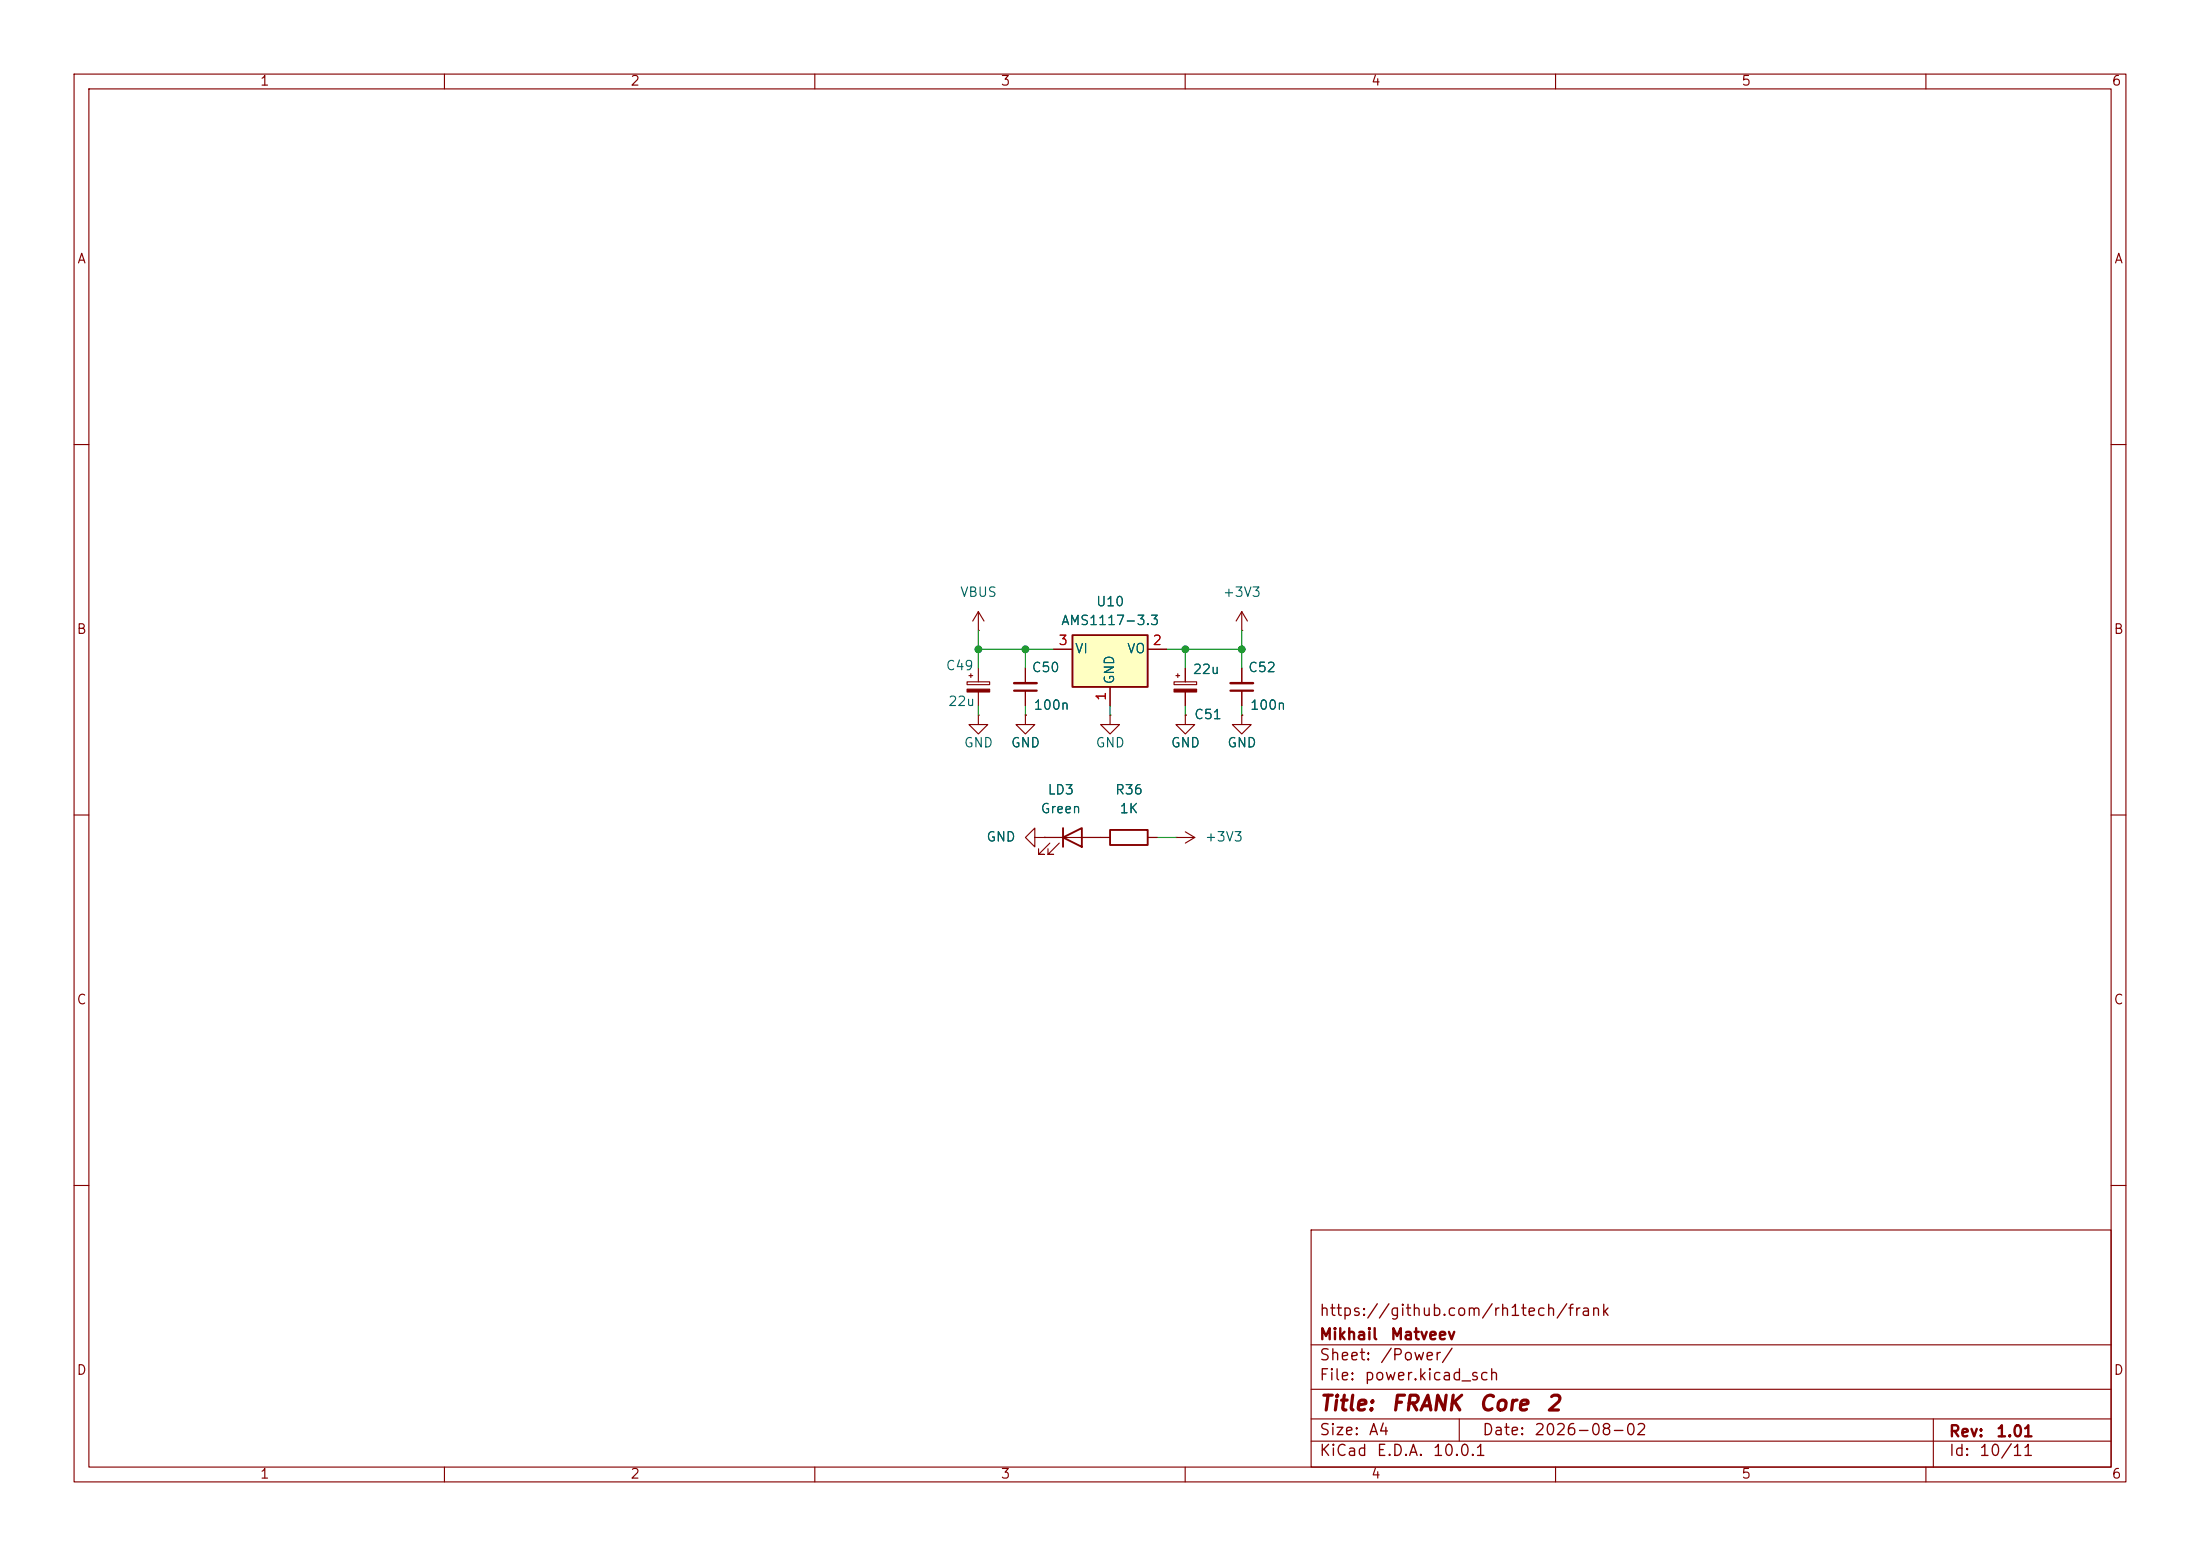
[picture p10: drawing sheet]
(kicad_sch
 (version 20260306)
 (generator "eeschema")
 (generator_version "10.0")
 (paper "A4")
 (title_block
  (title "${NAME}")
  (date "${DATE}")
  (rev "${VERSION}")
  (company "Mikhail Matveev")
  (comment 1 "https://github.com/rh1tech/frank"))
 (lib_symbols
  (symbol "FRANK:+3V3"
   (power global)
   (pin_numbers (hide yes))
   (pin_names
    (offset 0) (hide yes)) (exclude_from_sim no) (in_bom yes) (on_board yes)
   (in_pos_files yes)
   (duplicate_pin_numbers_are_jumpers no)
   (property "Reference" "#PWR" (at 0 -3.81 0) (show_name no) (do_not_autoplace no) (hide yes) (effects (font (size 1.27 1.27))))
   (property "Value" "+3V3" (at 0 3.556 0) (show_name no) (do_not_autoplace no) (effects (font (size 1.27 1.27))))
   (property "Footprint" "" (at 0 0 0) (show_name no) (do_not_autoplace no) (hide yes) (effects (font (size 1.27 1.27))))
   (property "Datasheet" "" (at 0 0 0) (show_name no) (do_not_autoplace no) (hide yes) (effects (font (size 1.27 1.27))))
   (property "Description" "Power symbol creates a global label with name \"+3V3\"" (at 0 0 0) (show_name no) (do_not_autoplace no) (hide yes) (effects (font (size 1.27 1.27))))
   (symbol "+3V3_0_1"
    (polyline (pts (xy -0.762 1.27) (xy 0 2.54)) (stroke (width 0) (type default)) (fill (type none)))
    (polyline (pts (xy 0 2.54) (xy 0.762 1.27)) (stroke (width 0) (type default)) (fill (type none)))
    (polyline (pts (xy 0 0) (xy 0 2.54)) (stroke (width 0) (type default)) (fill (type none))))
   (symbol "+3V3_1_1"
    (pin power_in line (at 0 0 90) (length 0) (name "" (effects (font (size 1.27 1.27)))) (number "1" (effects (font (size 1.27 1.27))))))
   (embedded_fonts no))
  (symbol "FRANK:AMS1117-3.3"
   (pin_names
    (offset 0.254)) (exclude_from_sim no) (in_bom yes) (on_board yes)
   (in_pos_files yes)
   (duplicate_pin_numbers_are_jumpers no)
   (property "Reference" "U" (at -3.81 3.175 0) (show_name no) (do_not_autoplace no) (effects (font (size 1.27 1.27))))
   (property "Value" "AMS1117-3.3" (at 0 3.175 0) (show_name no) (do_not_autoplace no) (effects (font (size 1.27 1.27)) (justify left)))
   (property "Footprint" "FRANK:SOT-89-3" (at 0 5.08 0) (show_name no) (do_not_autoplace no) (hide yes) (effects (font (size 1.27 1.27))))
   (property "Datasheet" "http://www.advanced-monolithic.com/pdf/ds1117.pdf" (at 2.54 -6.35 0) (show_name no) (do_not_autoplace no) (hide yes) (effects (font (size 1.27 1.27))))
   (property "Description" "1A Low Dropout regulator, positive, 3.3V fixed output, SOT-89" (at 0 0 0) (show_name no) (do_not_autoplace no) (hide yes) (effects (font (size 1.27 1.27))))
   (symbol "AMS1117-3.3_0_1"
    (rectangle (start -5.08 -5.08) (end 5.08 1.905) (stroke (width 0.254) (type default)) (fill (type background))))
   (symbol "AMS1117-3.3_1_1"
    (pin power_in line (at 0 -7.62 90) (length 2.54) (name "GND" (effects (font (size 1.27 1.27)))) (number "1" (effects (font (size 1.27 1.27)))))
    (pin power_out line (at 7.62 0 180) (length 2.54) (name "VO" (effects (font (size 1.27 1.27)))) (number "2" (effects (font (size 1.27 1.27)))))
    (pin power_in line (at -7.62 0 0) (length 2.54) (name "VI" (effects (font (size 1.27 1.27)))) (number "3" (effects (font (size 1.27 1.27))))))
   (embedded_fonts no))
  (symbol "FRANK:C_Polarized_Small"
   (pin_numbers (hide yes))
   (pin_names
    (offset 0.254) (hide yes)) (exclude_from_sim no) (in_bom yes) (on_board yes)
   (in_pos_files yes)
   (duplicate_pin_numbers_are_jumpers no)
   (property "Reference" "C" (at 0.254 1.778 0) (show_name no) (do_not_autoplace no) (effects (font (size 1.27 1.27)) (justify left)))
   (property "Value" "C_Polarized_Small" (at 0.254 -2.032 0) (show_name no) (do_not_autoplace no) (effects (font (size 1.27 1.27)) (justify left)))
   (property "Footprint" "" (at 0 0 0) (show_name no) (do_not_autoplace no) (hide yes) (effects (font (size 1.27 1.27))))
   (property "Datasheet" "" (at 0 0 0) (show_name no) (do_not_autoplace no) (hide yes) (effects (font (size 1.27 1.27))))
   (property "Description" "Polarized capacitor, small symbol" (at 0 0 0) (show_name no) (do_not_autoplace no) (hide yes) (effects (font (size 1.27 1.27))))
   (symbol "C_Polarized_Small_0_1"
    (rectangle (start -1.524 0.6858) (end 1.524 0.3048) (stroke (width 0) (type default)) (fill (type none)))
    (rectangle (start -1.524 -0.3048) (end 1.524 -0.6858) (stroke (width 0) (type default)) (fill (type outline)))
    (polyline (pts (xy -1.27 1.524) (xy -0.762 1.524)) (stroke (width 0) (type default)) (fill (type none)))
    (polyline (pts (xy -1.016 1.27) (xy -1.016 1.778)) (stroke (width 0) (type default)) (fill (type none))))
   (symbol "C_Polarized_Small_1_1"
    (pin passive line (at 0 2.54 270) (length 1.8542) (name "" (effects (font (size 1.27 1.27)))) (number "1" (effects (font (size 1.27 1.27)))))
    (pin passive line (at 0 -2.54 90) (length 1.8542) (name "" (effects (font (size 1.27 1.27)))) (number "2" (effects (font (size 1.27 1.27))))))
   (embedded_fonts no))
  (symbol "FRANK:C_Small"
   (pin_numbers (hide yes))
   (pin_names
    (offset 0.254) (hide yes)) (exclude_from_sim no) (in_bom yes) (on_board yes)
   (in_pos_files yes)
   (duplicate_pin_numbers_are_jumpers no)
   (property "Reference" "C" (at 0.254 1.778 0) (show_name no) (do_not_autoplace no) (effects (font (size 1.27 1.27)) (justify left)))
   (property "Value" "C_Small" (at 0.254 -2.032 0) (show_name no) (do_not_autoplace no) (effects (font (size 1.27 1.27)) (justify left)))
   (property "Footprint" "" (at 0 0 0) (show_name no) (do_not_autoplace no) (hide yes) (effects (font (size 1.27 1.27))))
   (property "Datasheet" "" (at 0 0 0) (show_name no) (do_not_autoplace no) (hide yes) (effects (font (size 1.27 1.27))))
   (property "Description" "Unpolarized capacitor, small symbol" (at 0 0 0) (show_name no) (do_not_autoplace no) (hide yes) (effects (font (size 1.27 1.27))))
   (symbol "C_Small_0_1"
    (polyline (pts (xy -1.524 0.508) (xy 1.524 0.508)) (stroke (width 0.3048) (type default)) (fill (type none)))
    (polyline (pts (xy -1.524 -0.508) (xy 1.524 -0.508)) (stroke (width 0.3302) (type default)) (fill (type none))))
   (symbol "C_Small_1_1"
    (pin passive line (at 0 2.54 270) (length 2.032) (name "" (effects (font (size 1.27 1.27)))) (number "1" (effects (font (size 1.27 1.27)))))
    (pin passive line (at 0 -2.54 90) (length 2.032) (name "" (effects (font (size 1.27 1.27)))) (number "2" (effects (font (size 1.27 1.27))))))
   (embedded_fonts no))
  (symbol "FRANK:GND"
   (power global)
   (pin_numbers (hide yes))
   (pin_names
    (offset 0) (hide yes)) (exclude_from_sim no) (in_bom yes) (on_board yes)
   (in_pos_files yes)
   (duplicate_pin_numbers_are_jumpers no)
   (property "Reference" "#PWR" (at 0 -6.35 0) (show_name no) (do_not_autoplace no) (hide yes) (effects (font (size 1.27 1.27))))
   (property "Value" "GND" (at 0 -3.81 0) (show_name no) (do_not_autoplace no) (effects (font (size 1.27 1.27))))
   (property "Footprint" "" (at 0 0 0) (show_name no) (do_not_autoplace no) (hide yes) (effects (font (size 1.27 1.27))))
   (property "Datasheet" "" (at 0 0 0) (show_name no) (do_not_autoplace no) (hide yes) (effects (font (size 1.27 1.27))))
   (property "Description" "Power symbol creates a global label with name \"GND\" , ground" (at 0 0 0) (show_name no) (do_not_autoplace no) (hide yes) (effects (font (size 1.27 1.27))))
   (symbol "GND_0_1"
    (polyline (pts (xy 0 0) (xy 0 -1.27) (xy 1.27 -1.27) (xy 0 -2.54) (xy -1.27 -1.27) (xy 0 -1.27)) (stroke (width 0) (type default)) (fill (type none))))
   (symbol "GND_1_1"
    (pin power_in line (at 0 0 270) (length 0) (name "" (effects (font (size 1.27 1.27)))) (number "1" (effects (font (size 1.27 1.27))))))
   (embedded_fonts no))
  (symbol "FRANK:LED"
   (pin_numbers (hide yes))
   (pin_names
    (offset 1.016) (hide yes)) (exclude_from_sim no) (in_bom yes) (on_board yes)
   (in_pos_files yes)
   (duplicate_pin_numbers_are_jumpers no)
   (property "Reference" "D" (at 0 2.54 0) (show_name no) (do_not_autoplace no) (effects (font (size 1.27 1.27))))
   (property "Value" "LED" (at 0 -2.54 0) (show_name no) (do_not_autoplace no) (effects (font (size 1.27 1.27))))
   (property "Footprint" "" (at 0 0 0) (show_name no) (do_not_autoplace no) (hide yes) (effects (font (size 1.27 1.27))))
   (property "Datasheet" "" (at 0 0 0) (show_name no) (do_not_autoplace no) (hide yes) (effects (font (size 1.27 1.27))))
   (property "Description" "Light emitting diode" (at 0 0 0) (show_name no) (do_not_autoplace no) (hide yes) (effects (font (size 1.27 1.27))))
   (property "Sim.Pins" "1=K 2=A" (at 0 0 0) (show_name no) (do_not_autoplace no) (hide yes) (effects (font (size 1.27 1.27))))
   (symbol "LED_0_1"
    (polyline (pts (xy -3.048 -0.762) (xy -4.572 -2.286) (xy -3.81 -2.286) (xy -4.572 -2.286) (xy -4.572 -1.524)) (stroke (width 0) (type default)) (fill (type none)))
    (polyline (pts (xy -1.778 -0.762) (xy -3.302 -2.286) (xy -2.54 -2.286) (xy -3.302 -2.286) (xy -3.302 -1.524)) (stroke (width 0) (type default)) (fill (type none)))
    (polyline (pts (xy -1.27 0) (xy 1.27 0)) (stroke (width 0) (type default)) (fill (type none)))
    (polyline (pts (xy -1.27 -1.27) (xy -1.27 1.27)) (stroke (width 0.254) (type default)) (fill (type none)))
    (polyline (pts (xy 1.27 -1.27) (xy 1.27 1.27) (xy -1.27 0) (xy 1.27 -1.27)) (stroke (width 0.254) (type default)) (fill (type none))))
   (symbol "LED_1_1"
    (pin passive line (at -3.81 0 0) (length 2.54) (name "K" (effects (font (size 1.27 1.27)))) (number "1" (effects (font (size 1.27 1.27)))))
    (pin passive line (at 3.81 0 180) (length 2.54) (name "A" (effects (font (size 1.27 1.27)))) (number "2" (effects (font (size 1.27 1.27))))))
   (embedded_fonts no))
  (symbol "FRANK:R"
   (pin_numbers (hide yes))
   (pin_names
    (offset 0)) (exclude_from_sim no) (in_bom yes) (on_board yes)
   (in_pos_files yes)
   (duplicate_pin_numbers_are_jumpers no)
   (property "Reference" "R" (at 2.032 0 90) (show_name no) (do_not_autoplace no) (effects (font (size 1.27 1.27))))
   (property "Value" "R" (at 0 0 90) (show_name no) (do_not_autoplace no) (effects (font (size 1.27 1.27))))
   (property "Footprint" "" (at -1.778 0 90) (show_name no) (do_not_autoplace no) (hide yes) (effects (font (size 1.27 1.27))))
   (property "Datasheet" "" (at 0 0 0) (show_name no) (do_not_autoplace no) (hide yes) (effects (font (size 1.27 1.27))))
   (property "Description" "Resistor" (at 0 0 0) (show_name no) (do_not_autoplace no) (hide yes) (effects (font (size 1.27 1.27))))
   (symbol "R_0_1"
    (rectangle (start -1.016 -2.54) (end 1.016 2.54) (stroke (width 0.254) (type default)) (fill (type none))))
   (symbol "R_1_1"
    (pin passive line (at 0 3.81 270) (length 1.27) (name "" (effects (font (size 1.27 1.27)))) (number "1" (effects (font (size 1.27 1.27)))))
    (pin passive line (at 0 -3.81 90) (length 1.27) (name "" (effects (font (size 1.27 1.27)))) (number "2" (effects (font (size 1.27 1.27))))))
   (embedded_fonts no))
  (symbol "FRANK:VBUS"
   (power global)
   (pin_numbers (hide yes))
   (pin_names
    (offset 0) (hide yes)) (exclude_from_sim no) (in_bom yes) (on_board yes)
   (in_pos_files yes)
   (duplicate_pin_numbers_are_jumpers no)
   (property "Reference" "#PWR" (at 0 -3.81 0) (show_name no) (do_not_autoplace no) (hide yes) (effects (font (size 1.27 1.27))))
   (property "Value" "VBUS" (at 0 3.556 0) (show_name no) (do_not_autoplace no) (effects (font (size 1.27 1.27))))
   (property "Footprint" "" (at 0 0 0) (show_name no) (do_not_autoplace no) (hide yes) (effects (font (size 1.27 1.27))))
   (property "Datasheet" "" (at 0 0 0) (show_name no) (do_not_autoplace no) (hide yes) (effects (font (size 1.27 1.27))))
   (property "Description" "Power symbol creates a global label with name \"VBUS\"" (at 0 0 0) (show_name no) (do_not_autoplace no) (hide yes) (effects (font (size 1.27 1.27))))
   (symbol "VBUS_0_1"
    (polyline (pts (xy -0.762 1.27) (xy 0 2.54)) (stroke (width 0) (type default)) (fill (type none)))
    (polyline (pts (xy 0 2.54) (xy 0.762 1.27)) (stroke (width 0) (type default)) (fill (type none)))
    (polyline (pts (xy 0 0) (xy 0 2.54)) (stroke (width 0) (type default)) (fill (type none))))
   (symbol "VBUS_1_1"
    (pin power_in line (at 0 0 90) (length 0) (name "" (effects (font (size 1.27 1.27)))) (number "1" (effects (font (size 1.27 1.27))))))
   (embedded_fonts no)))
 (junction
  (at 138.43 87.63)
  (diameter 0)
  (color 0 0 0 0))
 (junction
  (at 167.64 87.63)
  (diameter 0)
  (color 0 0 0 0))
 (junction
  (at 160.02 87.63)
  (diameter 0)
  (color 0 0 0 0))
 (junction
  (at 132.08 87.63)
  (diameter 0)
  (color 0 0 0 0))
 (wire
  (pts (xy 167.64 96.52) (xy 167.64 95.25))
  (stroke (width 0) (type default)))
 (wire
  (pts (xy 138.43 87.63) (xy 142.24 87.63))
  (stroke (width 0) (type default)))
 (wire
  (pts (xy 138.43 90.17) (xy 138.43 87.63))
  (stroke (width 0) (type default)))
 (wire
  (pts (xy 149.86 96.52) (xy 149.86 95.25))
  (stroke (width 0) (type default)))
 (wire
  (pts (xy 167.64 85.09) (xy 167.64 87.63))
  (stroke (width 0) (type default)))
 (wire
  (pts (xy 160.02 90.17) (xy 160.02 87.63))
  (stroke (width 0) (type default)))
 (wire
  (pts (xy 160.02 87.63) (xy 157.48 87.63))
  (stroke (width 0) (type default)))
 (wire
  (pts (xy 132.08 85.09) (xy 132.08 87.63))
  (stroke (width 0) (type default)))
 (wire
  (pts (xy 156.21 113.03) (xy 158.75 113.03))
  (stroke (width 0) (type default)))
 (wire
  (pts (xy 132.08 90.17) (xy 132.08 87.63))
  (stroke (width 0) (type default)))
 (wire
  (pts (xy 138.43 96.52) (xy 138.43 95.25))
  (stroke (width 0) (type default)))
 (wire
  (pts (xy 160.02 96.52) (xy 160.02 95.25))
  (stroke (width 0) (type default)))
 (wire
  (pts (xy 167.64 90.17) (xy 167.64 87.63))
  (stroke (width 0) (type default)))
 (wire
  (pts (xy 160.02 87.63) (xy 167.64 87.63))
  (stroke (width 0) (type default)))
 (wire
  (pts (xy 132.08 87.63) (xy 138.43 87.63))
  (stroke (width 0) (type default)))
 (wire
  (pts (xy 132.08 96.52) (xy 132.08 95.25))
  (stroke (width 0) (type default)))
 (symbol
  (lib_id "FRANK:GND")
  (at 140.97 113.03 270)
  (unit 1)
  (body_style 1)
  (exclude_from_sim no)
  (in_bom yes)
  (on_board yes)
  (in_pos_files yes)
  (dnp no)
  (fields_autoplaced yes)
  (property "Reference" "#PWR092" (at 134.62 113.03 0) (hide yes) (show_name no) (do_not_autoplace no) (effects (font (size 1.27 1.27))))
  (property "Value" "GND" (at 137.16 113.0299 90) (show_name no) (do_not_autoplace no) (effects (font (size 1.27 1.27)) (justify right)))
  (property "Footprint" "" (at 140.97 113.03 0) (hide yes) (show_name no) (do_not_autoplace no) (effects (font (size 1.27 1.27))))
  (property "Datasheet" "" (at 140.97 113.03 0) (hide yes) (show_name no) (do_not_autoplace no) (effects (font (size 1.27 1.27))))
  (property "Description" "Power symbol creates a global label with name \"GND\" , ground" (at 140.97 113.03 0) (hide yes) (show_name no) (do_not_autoplace no) (effects (font (size 1.27 1.27))))
  (pin "1"))
 (symbol
  (lib_id "FRANK:GND")
  (at 167.64 96.52 0)
  (unit 1)
  (body_style 1)
  (exclude_from_sim no)
  (in_bom yes)
  (on_board yes)
  (in_pos_files yes)
  (dnp no)
  (property "Reference" "#PWR097" (at 167.64 102.87 0) (hide yes) (show_name no) (do_not_autoplace no) (effects (font (size 1.27 1.27))))
  (property "Value" "GND" (at 167.64 100.33 0) (show_name no) (do_not_autoplace no) (effects (font (size 1.27 1.27))))
  (property "Footprint" "" (at 167.64 96.52 0) (hide yes) (show_name no) (do_not_autoplace no) (effects (font (size 1.27 1.27))))
  (property "Datasheet" "" (at 167.64 96.52 0) (hide yes) (show_name no) (do_not_autoplace no) (effects (font (size 1.27 1.27))))
  (property "Description" "Power symbol creates a global label with name \"GND\" , ground" (at 167.64 96.52 0) (hide yes) (show_name no) (do_not_autoplace no) (effects (font (size 1.27 1.27))))
  (pin "1"))
 (symbol
  (lib_id "FRANK:GND")
  (at 149.86 96.52 0)
  (unit 1)
  (body_style 1)
  (exclude_from_sim no)
  (in_bom yes)
  (on_board yes)
  (in_pos_files yes)
  (dnp no)
  (property "Reference" "#PWR093" (at 149.86 102.87 0) (hide yes) (show_name no) (do_not_autoplace no) (effects (font (size 1.27 1.27))))
  (property "Value" "GND" (at 149.86 100.33 0) (show_name no) (do_not_autoplace no) (effects (font (size 1.27 1.27))))
  (property "Footprint" "" (at 149.86 96.52 0) (hide yes) (show_name no) (do_not_autoplace no) (effects (font (size 1.27 1.27))))
  (property "Datasheet" "" (at 149.86 96.52 0) (hide yes) (show_name no) (do_not_autoplace no) (effects (font (size 1.27 1.27))))
  (property "Description" "Power symbol creates a global label with name \"GND\" , ground" (at 149.86 96.52 0) (hide yes) (show_name no) (do_not_autoplace no) (effects (font (size 1.27 1.27))))
  (pin "1"))
 (symbol
  (lib_id "FRANK:C_Polarized_Small")
  (at 132.08 92.71 0)
  (unit 1)
  (body_style 1)
  (exclude_from_sim no)
  (in_bom yes)
  (on_board yes)
  (in_pos_files yes)
  (dnp no)
  (property "Reference" "C49" (at 129.54 89.916 0) (show_name no) (do_not_autoplace no) (effects (font (size 1.27 1.27))))
  (property "Value" "22u" (at 129.794 94.742 0) (show_name no) (do_not_autoplace no) (effects (font (size 1.27 1.27))))
  (property "Footprint" "FRANK:CP_EIA-3528-12_Kemet-T" (at 132.08 92.71 0) (hide yes) (show_name no) (do_not_autoplace no) (effects (font (size 1.27 1.27))))
  (property "Datasheet" "" (at 132.08 92.71 0) (hide yes) (show_name no) (do_not_autoplace no) (effects (font (size 1.27 1.27))))
  (property "Description" "Polarized capacitor, small symbol" (at 132.08 92.71 0) (hide yes) (show_name no) (do_not_autoplace no) (effects (font (size 1.27 1.27))))
  (property "AliExpress" "https://www.aliexpress.com/item/33008008276.html" (at 132.08 92.71 0) (hide yes) (show_name no) (do_not_autoplace no) (effects (font (size 1.27 1.27))))
  (property "Availability" "" (at 132.08 92.71 0) (show_name no) (do_not_autoplace no) (effects (font (size 1.27 1.27))))
  (property "Check_prices" "" (at 132.08 92.71 0) (show_name no) (do_not_autoplace no) (effects (font (size 1.27 1.27))))
  (property "Description_1" "" (at 132.08 92.71 0) (show_name no) (do_not_autoplace no) (effects (font (size 1.27 1.27))))
  (property "MF" "" (at 132.08 92.71 0) (show_name no) (do_not_autoplace no) (effects (font (size 1.27 1.27))))
  (property "MP" "" (at 132.08 92.71 0) (show_name no) (do_not_autoplace no) (effects (font (size 1.27 1.27))))
  (property "Package" "" (at 132.08 92.71 0) (show_name no) (do_not_autoplace no) (effects (font (size 1.27 1.27))))
  (property "Price" "" (at 132.08 92.71 0) (show_name no) (do_not_autoplace no) (effects (font (size 1.27 1.27))))
  (property "SnapEDA_Link" "" (at 132.08 92.71 0) (show_name no) (do_not_autoplace no) (effects (font (size 1.27 1.27))))
  (pin "1")
  (pin "2"))
 (symbol
  (lib_id "FRANK:C_Polarized_Small")
  (at 160.02 92.71 0)
  (unit 1)
  (body_style 1)
  (exclude_from_sim no)
  (in_bom yes)
  (on_board yes)
  (in_pos_files yes)
  (dnp no)
  (property "Reference" "C51" (at 163.068 96.52 0) (show_name no) (do_not_autoplace no) (effects (font (size 1.27 1.27))))
  (property "Value" "22u" (at 162.814 90.424 0) (show_name no) (do_not_autoplace no) (effects (font (size 1.27 1.27))))
  (property "Footprint" "FRANK:CP_EIA-3528-12_Kemet-T" (at 160.02 92.71 0) (hide yes) (show_name no) (do_not_autoplace no) (effects (font (size 1.27 1.27))))
  (property "Datasheet" "" (at 160.02 92.71 0) (hide yes) (show_name no) (do_not_autoplace no) (effects (font (size 1.27 1.27))))
  (property "Description" "Polarized capacitor, small symbol" (at 160.02 92.71 0) (hide yes) (show_name no) (do_not_autoplace no) (effects (font (size 1.27 1.27))))
  (property "AliExpress" "https://www.aliexpress.com/item/33008008276.html" (at 160.02 92.71 0) (hide yes) (show_name no) (do_not_autoplace no) (effects (font (size 1.27 1.27))))
  (property "Availability" "" (at 160.02 92.71 0) (show_name no) (do_not_autoplace no) (effects (font (size 1.27 1.27))))
  (property "Check_prices" "" (at 160.02 92.71 0) (show_name no) (do_not_autoplace no) (effects (font (size 1.27 1.27))))
  (property "Description_1" "" (at 160.02 92.71 0) (show_name no) (do_not_autoplace no) (effects (font (size 1.27 1.27))))
  (property "MF" "" (at 160.02 92.71 0) (show_name no) (do_not_autoplace no) (effects (font (size 1.27 1.27))))
  (property "MP" "" (at 160.02 92.71 0) (show_name no) (do_not_autoplace no) (effects (font (size 1.27 1.27))))
  (property "Package" "" (at 160.02 92.71 0) (show_name no) (do_not_autoplace no) (effects (font (size 1.27 1.27))))
  (property "Price" "" (at 160.02 92.71 0) (show_name no) (do_not_autoplace no) (effects (font (size 1.27 1.27))))
  (property "SnapEDA_Link" "" (at 160.02 92.71 0) (show_name no) (do_not_autoplace no) (effects (font (size 1.27 1.27))))
  (pin "1")
  (pin "2"))
 (symbol
  (lib_id "FRANK:C_Small")
  (at 138.43 92.71 0)
  (mirror x)
  (unit 1)
  (body_style 1)
  (exclude_from_sim no)
  (in_bom yes)
  (on_board yes)
  (in_pos_files yes)
  (dnp no)
  (property "Reference" "C50" (at 139.192 90.17 0) (show_name no) (do_not_autoplace no) (effects (font (size 1.27 1.27)) (justify left)))
  (property "Value" "100n" (at 139.446 95.25 0) (show_name no) (do_not_autoplace no) (effects (font (size 1.27 1.27)) (justify left)))
  (property "Footprint" "FRANK:C_0603_1608Metric" (at 138.43 92.71 0) (hide yes) (show_name no) (do_not_autoplace no) (effects (font (size 1.27 1.27))))
  (property "Datasheet" "" (at 138.43 92.71 0) (hide yes) (show_name no) (do_not_autoplace no) (effects (font (size 1.27 1.27))))
  (property "Description" "Unpolarized capacitor, small symbol" (at 138.43 92.71 0) (hide yes) (show_name no) (do_not_autoplace no) (effects (font (size 1.27 1.27))))
  (property "AliExpress" "https://www.aliexpress.com/item/33008008276.html" (at 138.43 92.71 0) (hide yes) (show_name no) (do_not_autoplace no) (effects (font (size 1.27 1.27))))
  (property "Attrition Qty" "" (at 138.43 92.71 90) (hide yes) (show_name no) (do_not_autoplace no) (effects (font (size 1.27 1.27))))
  (property "Category" "" (at 138.43 92.71 90) (hide yes) (show_name no) (do_not_autoplace no) (effects (font (size 1.27 1.27))))
  (property "Class" "" (at 138.43 92.71 90) (hide yes) (show_name no) (do_not_autoplace no) (effects (font (size 1.27 1.27))))
  (property "Crystal Type" "" (at 138.43 92.71 90) (hide yes) (show_name no) (do_not_autoplace no) (effects (font (size 1.27 1.27))))
  (property "Frequency" "" (at 138.43 92.71 90) (hide yes) (show_name no) (do_not_autoplace no) (effects (font (size 1.27 1.27))))
  (property "Frequency Stability" "" (at 138.43 92.71 90) (hide yes) (show_name no) (do_not_autoplace no) (effects (font (size 1.27 1.27))))
  (property "Frequency Tolerance" "" (at 138.43 92.71 90) (hide yes) (show_name no) (do_not_autoplace no) (effects (font (size 1.27 1.27))))
  (property "Load Capacitance" "" (at 138.43 92.71 90) (hide yes) (show_name no) (do_not_autoplace no) (effects (font (size 1.27 1.27))))
  (property "Manufacturer" "" (at 138.43 92.71 90) (hide yes) (show_name no) (do_not_autoplace no) (effects (font (size 1.27 1.27))))
  (property "Minimum Qty" "" (at 138.43 92.71 90) (hide yes) (show_name no) (do_not_autoplace no) (effects (font (size 1.27 1.27))))
  (property "Normal Temperature Frequency Tolerance" "" (at 138.43 92.71 90) (hide yes) (show_name no) (do_not_autoplace no) (effects (font (size 1.27 1.27))))
  (property "Operating Temperature" "" (at 138.43 92.71 90) (hide yes) (show_name no) (do_not_autoplace no) (effects (font (size 1.27 1.27))))
  (property "Part" "" (at 138.43 92.71 90) (hide yes) (show_name no) (do_not_autoplace no) (effects (font (size 1.27 1.27))))
  (property "Process" "" (at 138.43 92.71 90) (hide yes) (show_name no) (do_not_autoplace no) (effects (font (size 1.27 1.27))))
  (property "Stock" "" (at 138.43 92.71 90) (hide yes) (show_name no) (do_not_autoplace no) (effects (font (size 1.27 1.27))))
  (property "Type" "" (at 138.43 92.71 90) (hide yes) (show_name no) (do_not_autoplace no) (effects (font (size 1.27 1.27))))
  (pin "1")
  (pin "2"))
 (symbol
  (lib_id "FRANK:GND")
  (at 160.02 96.52 0)
  (unit 1)
  (body_style 1)
  (exclude_from_sim no)
  (in_bom yes)
  (on_board yes)
  (in_pos_files yes)
  (dnp no)
  (property "Reference" "#PWR095" (at 160.02 102.87 0) (hide yes) (show_name no) (do_not_autoplace no) (effects (font (size 1.27 1.27))))
  (property "Value" "GND" (at 160.02 100.33 0) (show_name no) (do_not_autoplace no) (effects (font (size 1.27 1.27))))
  (property "Footprint" "" (at 160.02 96.52 0) (hide yes) (show_name no) (do_not_autoplace no) (effects (font (size 1.27 1.27))))
  (property "Datasheet" "" (at 160.02 96.52 0) (hide yes) (show_name no) (do_not_autoplace no) (effects (font (size 1.27 1.27))))
  (property "Description" "Power symbol creates a global label with name \"GND\" , ground" (at 160.02 96.52 0) (hide yes) (show_name no) (do_not_autoplace no) (effects (font (size 1.27 1.27))))
  (pin "1"))
 (symbol
  (lib_id "FRANK:+3V3")
  (at 158.75 113.03 270)
  (unit 1)
  (body_style 1)
  (exclude_from_sim no)
  (in_bom yes)
  (on_board yes)
  (in_pos_files yes)
  (dnp no)
  (fields_autoplaced yes)
  (property "Reference" "#PWR094" (at 154.94 113.03 0) (hide yes) (show_name no) (do_not_autoplace no) (effects (font (size 1.27 1.27))))
  (property "Value" "+3V3" (at 162.56 113.0299 90) (show_name no) (do_not_autoplace no) (effects (font (size 1.27 1.27)) (justify left)))
  (property "Footprint" "" (at 158.75 113.03 0) (hide yes) (show_name no) (do_not_autoplace no) (effects (font (size 1.27 1.27))))
  (property "Datasheet" "" (at 158.75 113.03 0) (hide yes) (show_name no) (do_not_autoplace no) (effects (font (size 1.27 1.27))))
  (property "Description" "Power symbol creates a global label with name \"+3V3\"" (at 158.75 113.03 0) (hide yes) (show_name no) (do_not_autoplace no) (effects (font (size 1.27 1.27))))
  (pin "1"))
 (symbol
  (lib_id "FRANK:GND")
  (at 138.43 96.52 0)
  (unit 1)
  (body_style 1)
  (exclude_from_sim no)
  (in_bom yes)
  (on_board yes)
  (in_pos_files yes)
  (dnp no)
  (property "Reference" "#PWR091" (at 138.43 102.87 0) (hide yes) (show_name no) (do_not_autoplace no) (effects (font (size 1.27 1.27))))
  (property "Value" "GND" (at 138.43 100.33 0) (show_name no) (do_not_autoplace no) (effects (font (size 1.27 1.27))))
  (property "Footprint" "" (at 138.43 96.52 0) (hide yes) (show_name no) (do_not_autoplace no) (effects (font (size 1.27 1.27))))
  (property "Datasheet" "" (at 138.43 96.52 0) (hide yes) (show_name no) (do_not_autoplace no) (effects (font (size 1.27 1.27))))
  (property "Description" "Power symbol creates a global label with name \"GND\" , ground" (at 138.43 96.52 0) (hide yes) (show_name no) (do_not_autoplace no) (effects (font (size 1.27 1.27))))
  (pin "1"))
 (symbol
  (lib_id "FRANK:+3V3")
  (at 167.64 85.09 0)
  (unit 1)
  (body_style 1)
  (exclude_from_sim no)
  (in_bom yes)
  (on_board yes)
  (in_pos_files yes)
  (dnp no)
  (fields_autoplaced yes)
  (property "Reference" "#PWR096" (at 167.64 88.9 0) (hide yes) (show_name no) (do_not_autoplace no) (effects (font (size 1.27 1.27))))
  (property "Value" "+3V3" (at 167.64 80.01 0) (show_name no) (do_not_autoplace no) (effects (font (size 1.27 1.27))))
  (property "Footprint" "" (at 167.64 85.09 0) (hide yes) (show_name no) (do_not_autoplace no) (effects (font (size 1.27 1.27))))
  (property "Datasheet" "" (at 167.64 85.09 0) (hide yes) (show_name no) (do_not_autoplace no) (effects (font (size 1.27 1.27))))
  (property "Description" "Power symbol creates a global label with name \"+3V3\"" (at 167.64 85.09 0) (hide yes) (show_name no) (do_not_autoplace no) (effects (font (size 1.27 1.27))))
  (pin "1"))
 (symbol
  (lib_id "FRANK:R")
  (at 152.4 113.03 90)
  (unit 1)
  (body_style 1)
  (exclude_from_sim no)
  (in_bom yes)
  (on_board yes)
  (in_pos_files yes)
  (dnp no)
  (fields_autoplaced yes)
  (property "Reference" "R36" (at 152.4 106.68 90) (show_name no) (do_not_autoplace no) (effects (font (size 1.27 1.27))))
  (property "Value" "1K" (at 152.4 109.22 90) (show_name no) (do_not_autoplace no) (effects (font (size 1.27 1.27))))
  (property "Footprint" "FRANK:R_0603_1608Metric" (at 152.4 114.808 90) (hide yes) (show_name no) (do_not_autoplace no) (effects (font (size 1.27 1.27))))
  (property "Datasheet" "" (at 152.4 113.03 0) (hide yes) (show_name no) (do_not_autoplace no) (effects (font (size 1.27 1.27))))
  (property "Description" "Resistor" (at 152.4 113.03 0) (hide yes) (show_name no) (do_not_autoplace no) (effects (font (size 1.27 1.27))))
  (property "AliExpress" "https://www.vishay.com/docs/28952/mcs0402at-mct0603at-mcu0805at-mca1206at.pdf" (at 152.4 113.03 0) (hide yes) (show_name no) (do_not_autoplace no) (effects (font (size 1.27 1.27))))
  (property "Sim.Device" "" (at 152.4 113.03 0) (show_name no) (do_not_autoplace no) (effects (font (size 1.27 1.27))))
  (property "LCSC" "" (at 152.4 113.03 0) (show_name no) (do_not_autoplace no) (effects (font (size 1.27 1.27))))
  (property "Height" "" (at 152.4 113.03 0) (show_name no) (do_not_autoplace no) (effects (font (size 1.27 1.27))))
  (property "MANUFACTURER" "" (at 152.4 113.03 0) (show_name no) (do_not_autoplace no) (effects (font (size 1.27 1.27))))
  (property "MAXIMUM_PACKAGE_HEIGHT" "" (at 152.4 113.03 0) (show_name no) (do_not_autoplace no) (effects (font (size 1.27 1.27))))
  (property "Manufacturer_Name" "" (at 152.4 113.03 0) (show_name no) (do_not_autoplace no) (effects (font (size 1.27 1.27))))
  (property "Manufacturer_Part_Number" "" (at 152.4 113.03 0) (show_name no) (do_not_autoplace no) (effects (font (size 1.27 1.27))))
  (property "Mouser Part Number" "" (at 152.4 113.03 0) (show_name no) (do_not_autoplace no) (effects (font (size 1.27 1.27))))
  (property "Mouser Price/Stock" "" (at 152.4 113.03 0) (show_name no) (do_not_autoplace no) (effects (font (size 1.27 1.27))))
  (property "PARTREV" "" (at 152.4 113.03 0) (show_name no) (do_not_autoplace no) (effects (font (size 1.27 1.27))))
  (property "STANDARD" "" (at 152.4 113.03 0) (show_name no) (do_not_autoplace no) (effects (font (size 1.27 1.27))))
  (pin "1")
  (pin "2"))
 (symbol
  (lib_id "FRANK:LED")
  (at 144.78 113.03 0)
  (unit 1)
  (body_style 1)
  (exclude_from_sim no)
  (in_bom yes)
  (on_board yes)
  (in_pos_files yes)
  (dnp no)
  (fields_autoplaced yes)
  (property "Reference" "LD3" (at 143.1925 106.68 0) (show_name no) (do_not_autoplace no) (effects (font (size 1.27 1.27))))
  (property "Value" "Green" (at 143.1925 109.22 0) (show_name no) (do_not_autoplace no) (effects (font (size 1.27 1.27))))
  (property "Footprint" "FRANK:LED_0603_1608Metric" (at 144.78 113.03 0) (hide yes) (show_name no) (do_not_autoplace no) (effects (font (size 1.27 1.27))))
  (property "Datasheet" "" (at 144.78 113.03 0) (hide yes) (show_name no) (do_not_autoplace no) (effects (font (size 1.27 1.27))))
  (property "Description" "Light emitting diode" (at 144.78 113.03 0) (hide yes) (show_name no) (do_not_autoplace no) (effects (font (size 1.27 1.27))))
  (property "AliExpress" "https://www.aliexpress.com/item/1005007252088951.html" (at 144.78 113.03 0) (hide yes) (show_name no) (do_not_autoplace no) (effects (font (size 1.27 1.27))))
  (property "Sim.Pins" "1=K 2=A" (at 144.78 113.03 0) (hide yes) (show_name no) (do_not_autoplace no) (effects (font (size 1.27 1.27))))
  (property "Sim.Device" "" (at 144.78 113.03 0) (show_name no) (do_not_autoplace no) (effects (font (size 1.27 1.27))))
  (property "Height" "" (at 144.78 113.03 0) (show_name no) (do_not_autoplace no) (effects (font (size 1.27 1.27))))
  (property "MANUFACTURER" "" (at 144.78 113.03 0) (show_name no) (do_not_autoplace no) (effects (font (size 1.27 1.27))))
  (property "MAXIMUM_PACKAGE_HEIGHT" "" (at 144.78 113.03 0) (show_name no) (do_not_autoplace no) (effects (font (size 1.27 1.27))))
  (property "Manufacturer_Name" "" (at 144.78 113.03 0) (show_name no) (do_not_autoplace no) (effects (font (size 1.27 1.27))))
  (property "Manufacturer_Part_Number" "" (at 144.78 113.03 0) (show_name no) (do_not_autoplace no) (effects (font (size 1.27 1.27))))
  (property "Mouser Part Number" "" (at 144.78 113.03 0) (show_name no) (do_not_autoplace no) (effects (font (size 1.27 1.27))))
  (property "Mouser Price/Stock" "" (at 144.78 113.03 0) (show_name no) (do_not_autoplace no) (effects (font (size 1.27 1.27))))
  (property "PARTREV" "" (at 144.78 113.03 0) (show_name no) (do_not_autoplace no) (effects (font (size 1.27 1.27))))
  (property "STANDARD" "" (at 144.78 113.03 0) (show_name no) (do_not_autoplace no) (effects (font (size 1.27 1.27))))
  (pin "1")
  (pin "2"))
 (symbol
  (lib_id "FRANK:GND")
  (at 132.08 96.52 0)
  (unit 1)
  (body_style 1)
  (exclude_from_sim no)
  (in_bom yes)
  (on_board yes)
  (in_pos_files yes)
  (dnp no)
  (property "Reference" "#PWR090" (at 132.08 102.87 0) (hide yes) (show_name no) (do_not_autoplace no) (effects (font (size 1.27 1.27))))
  (property "Value" "GND" (at 132.08 100.33 0) (show_name no) (do_not_autoplace no) (effects (font (size 1.27 1.27))))
  (property "Footprint" "" (at 132.08 96.52 0) (hide yes) (show_name no) (do_not_autoplace no) (effects (font (size 1.27 1.27))))
  (property "Datasheet" "" (at 132.08 96.52 0) (hide yes) (show_name no) (do_not_autoplace no) (effects (font (size 1.27 1.27))))
  (property "Description" "Power symbol creates a global label with name \"GND\" , ground" (at 132.08 96.52 0) (hide yes) (show_name no) (do_not_autoplace no) (effects (font (size 1.27 1.27))))
  (pin "1"))
 (symbol
  (lib_id "FRANK:C_Small")
  (at 167.64 92.71 0)
  (mirror x)
  (unit 1)
  (body_style 1)
  (exclude_from_sim no)
  (in_bom yes)
  (on_board yes)
  (in_pos_files yes)
  (dnp no)
  (property "Reference" "C52" (at 168.402 90.17 0) (show_name no) (do_not_autoplace no) (effects (font (size 1.27 1.27)) (justify left)))
  (property "Value" "100n" (at 168.656 95.25 0) (show_name no) (do_not_autoplace no) (effects (font (size 1.27 1.27)) (justify left)))
  (property "Footprint" "FRANK:C_0603_1608Metric" (at 167.64 92.71 0) (hide yes) (show_name no) (do_not_autoplace no) (effects (font (size 1.27 1.27))))
  (property "Datasheet" "" (at 167.64 92.71 0) (hide yes) (show_name no) (do_not_autoplace no) (effects (font (size 1.27 1.27))))
  (property "Description" "Unpolarized capacitor, small symbol" (at 167.64 92.71 0) (hide yes) (show_name no) (do_not_autoplace no) (effects (font (size 1.27 1.27))))
  (property "AliExpress" "https://www.aliexpress.com/item/33008008276.html" (at 167.64 92.71 0) (hide yes) (show_name no) (do_not_autoplace no) (effects (font (size 1.27 1.27))))
  (property "Attrition Qty" "" (at 167.64 92.71 90) (hide yes) (show_name no) (do_not_autoplace no) (effects (font (size 1.27 1.27))))
  (property "Category" "" (at 167.64 92.71 90) (hide yes) (show_name no) (do_not_autoplace no) (effects (font (size 1.27 1.27))))
  (property "Class" "" (at 167.64 92.71 90) (hide yes) (show_name no) (do_not_autoplace no) (effects (font (size 1.27 1.27))))
  (property "Crystal Type" "" (at 167.64 92.71 90) (hide yes) (show_name no) (do_not_autoplace no) (effects (font (size 1.27 1.27))))
  (property "Frequency" "" (at 167.64 92.71 90) (hide yes) (show_name no) (do_not_autoplace no) (effects (font (size 1.27 1.27))))
  (property "Frequency Stability" "" (at 167.64 92.71 90) (hide yes) (show_name no) (do_not_autoplace no) (effects (font (size 1.27 1.27))))
  (property "Frequency Tolerance" "" (at 167.64 92.71 90) (hide yes) (show_name no) (do_not_autoplace no) (effects (font (size 1.27 1.27))))
  (property "Load Capacitance" "" (at 167.64 92.71 90) (hide yes) (show_name no) (do_not_autoplace no) (effects (font (size 1.27 1.27))))
  (property "Manufacturer" "" (at 167.64 92.71 90) (hide yes) (show_name no) (do_not_autoplace no) (effects (font (size 1.27 1.27))))
  (property "Minimum Qty" "" (at 167.64 92.71 90) (hide yes) (show_name no) (do_not_autoplace no) (effects (font (size 1.27 1.27))))
  (property "Normal Temperature Frequency Tolerance" "" (at 167.64 92.71 90) (hide yes) (show_name no) (do_not_autoplace no) (effects (font (size 1.27 1.27))))
  (property "Operating Temperature" "" (at 167.64 92.71 90) (hide yes) (show_name no) (do_not_autoplace no) (effects (font (size 1.27 1.27))))
  (property "Part" "" (at 167.64 92.71 90) (hide yes) (show_name no) (do_not_autoplace no) (effects (font (size 1.27 1.27))))
  (property "Process" "" (at 167.64 92.71 90) (hide yes) (show_name no) (do_not_autoplace no) (effects (font (size 1.27 1.27))))
  (property "Stock" "" (at 167.64 92.71 90) (hide yes) (show_name no) (do_not_autoplace no) (effects (font (size 1.27 1.27))))
  (property "Type" "" (at 167.64 92.71 90) (hide yes) (show_name no) (do_not_autoplace no) (effects (font (size 1.27 1.27))))
  (pin "1")
  (pin "2"))
 (symbol
  (lib_id "FRANK:AMS1117-3.3")
  (at 149.86 87.63 0)
  (unit 1)
  (body_style 1)
  (exclude_from_sim no)
  (in_bom yes)
  (on_board yes)
  (in_pos_files yes)
  (dnp no)
  (fields_autoplaced yes)
  (property "Reference" "U10" (at 149.86 81.28 0) (show_name no) (do_not_autoplace no) (effects (font (size 1.27 1.27))))
  (property "Value" "AMS1117-3.3" (at 149.86 83.82 0) (show_name no) (do_not_autoplace no) (effects (font (size 1.27 1.27))))
  (property "Footprint" "FRANK:SOT-89-3" (at 149.86 82.55 0) (hide yes) (show_name no) (do_not_autoplace no) (effects (font (size 1.27 1.27))))
  (property "Datasheet" "http://www.advanced-monolithic.com/pdf/ds1117.pdf" (at 152.4 93.98 0) (hide yes) (show_name no) (do_not_autoplace no) (effects (font (size 1.27 1.27))))
  (property "Description" "1A Low Dropout regulator, positive, 3.3V fixed output, SOT-89" (at 149.86 87.63 0) (hide yes) (show_name no) (do_not_autoplace no) (effects (font (size 1.27 1.27))))
  (pin "3")
  (pin "1")
  (pin "2"))
 (symbol
  (lib_id "FRANK:VBUS")
  (at 132.08 85.09 0)
  (unit 1)
  (body_style 1)
  (exclude_from_sim no)
  (in_bom yes)
  (on_board yes)
  (in_pos_files yes)
  (dnp no)
  (fields_autoplaced yes)
  (property "Reference" "#PWR089" (at 132.08 88.9 0) (hide yes) (show_name no) (do_not_autoplace no) (effects (font (size 1.27 1.27))))
  (property "Value" "VBUS" (at 132.08 80.01 0) (show_name no) (do_not_autoplace no) (effects (font (size 1.27 1.27))))
  (property "Footprint" "" (at 132.08 85.09 0) (hide yes) (show_name no) (do_not_autoplace no) (effects (font (size 1.27 1.27))))
  (property "Datasheet" "" (at 132.08 85.09 0) (hide yes) (show_name no) (do_not_autoplace no) (effects (font (size 1.27 1.27))))
  (property "Description" "Power symbol creates a global label with name \"VBUS\"" (at 132.08 85.09 0) (hide yes) (show_name no) (do_not_autoplace no) (effects (font (size 1.27 1.27))))
  (pin "1")))
